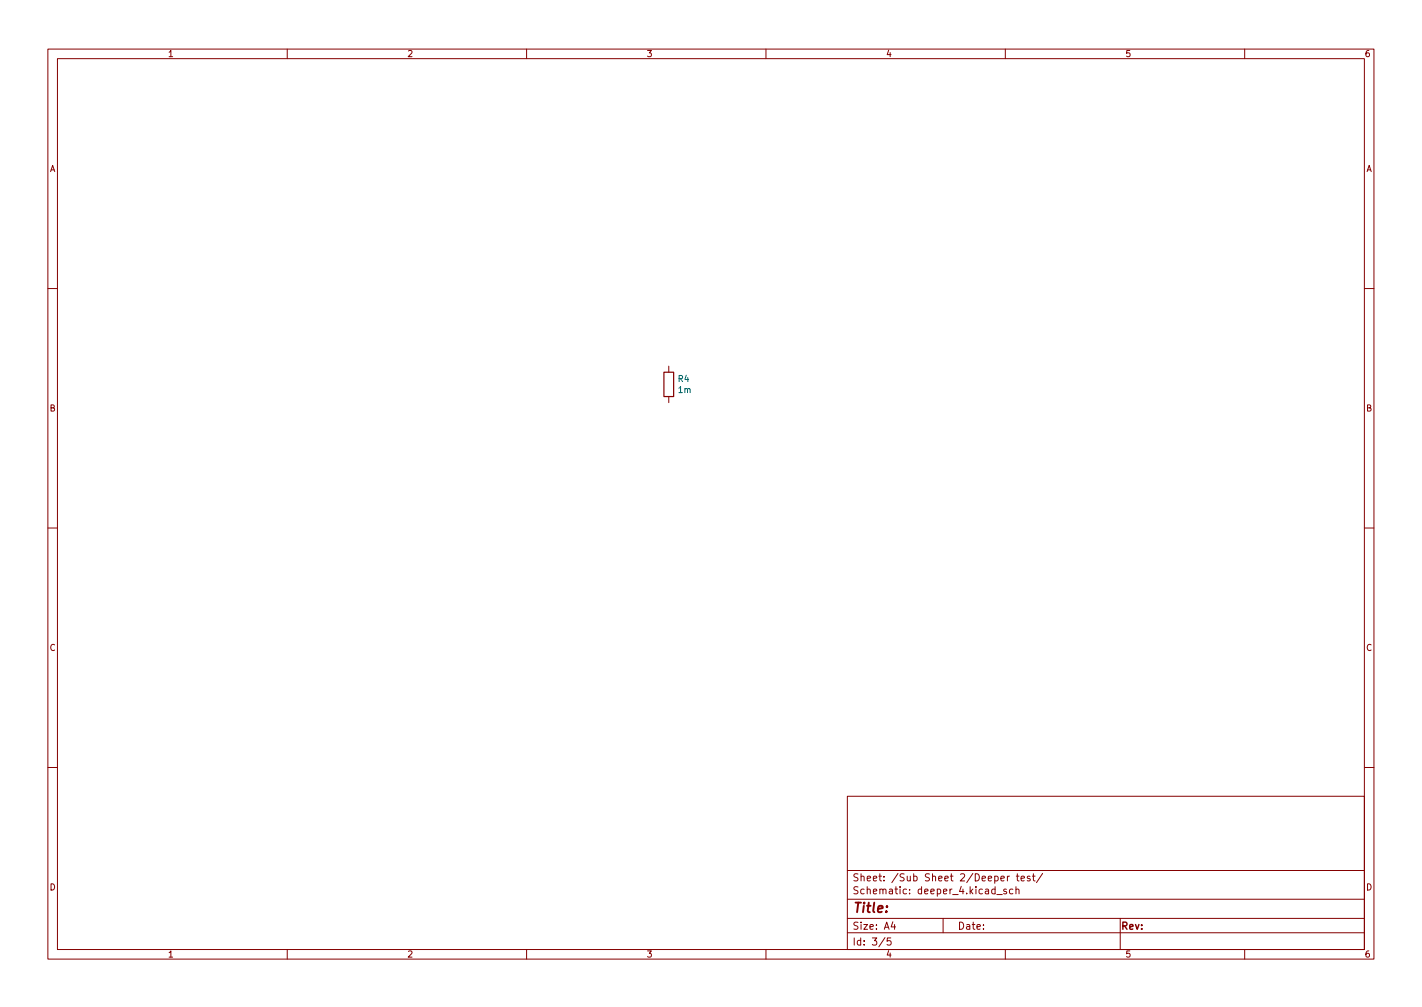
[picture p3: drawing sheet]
<svg xmlns="http://www.w3.org/2000/svg" width="297mm" height="210mm" viewBox="0 0 297 210" stroke-linecap="round" stroke-linejoin="round" font-family="sans-serif">
<g fill="none" stroke="#840000" stroke-width=".21">
<path d="M10 10.2h277v190.1h-277zM12 12.2h273v186.1h-273zM60 10.2v2M110 10.2v2M160 10.2v2M210 10.2v2M260 10.2v2M10 60.2h2M139.7 76.4v1.3M285 60.2h2M139.7 82.8v1.3M10 110.2h2"/>
<path d="M285 110.2h2M10 160.2h2M177 166.3h108v32h-108zM285 160.2h2M60 198.3v2M110 198.3v2M160 198.3v2M177 194.8h108M177 191.8h108M177 187.8h108M177 181.8h108M184.9 195.8l-1.3 1.9"/>
<path d="M186.1 195.8h-.7l-.1 .7 .2-.1 .5 .1 .1 .2v.5l-.2 .1-.6-.1M186.5 192.5l-.4 1h1M186.9 193v1M197 191.8v3M208.2 186.8h1.2M209.1 183.4l.7-.1-.1-.3-.4-.1-.2 .2v.8h.6M210 198.3v2M210.2 185.7l-.3-.1-.3 .2 .1 .3 .5 .1v.4h-.6M210.4 182.9v1M210.9 182.9l-.5 .3M211.6 185.7l-.5-.1-.2 .3 .1 .7h.6M212.2 185.8l.2-.2 .4 .1 .1 .9"/>
<path d="M212.2 185.1v1.5M212.3 182.9h.6M212.5 182.4v1.3l.4 .2M213.3 183.4l.7-.1-.1-.3-.4-.1-.2 .2 .1 .8h.5M215.1 183l-.3-.1-.2 .2v.3l.5 .1v.4h-.5M215.6 182.9h.6M215.9 182.4v1.3l.3 .2M217.8 182.4l-1.3 1.9M234 191.8v6.5M260 198.3v2"/>
</g>
<path d="M138.7 77.7h2v5.1h-2z" fill="none" stroke="#840000" stroke-width=".25"/>
<text font-size="2.8" fill="#840000" x="178" y="190.6">Title:</text>
<g font-size="2.1" fill="#840000">
<text x="178" y="184">Sheet: /Sub Sheet 2/Deeper test/</text>
<text x="178" y="186.7">Schematic: deeper_4.kicad_sch</text>
<text x="178" y="194.1">Size: A4</text>
<text x="178" y="197.4">Id: 3/5</text>
<text x="200" y="194.1">Date:</text>
<text x="234" y="194.1">Rev:</text>
</g>
<g font-size="1.8" fill="#840000">
<text x="35" y="11.9">1</text>
<text x="85" y="11.9">2</text>
<text x="135" y="11.9">3</text>
<text x="185" y="11.9">4</text>
<text x="235" y="11.9">5</text>
<text x="285" y="11.9">6</text>
<text x="10.3" y="35.9">A</text>
<text x="285.3" y="35.9">A</text>
<text x="10.3" y="85.9">B</text>
<text x="285.3" y="85.9">B</text>
<text x="10.3" y="135.9">C</text>
<text x="285.3" y="135.9">C</text>
<text x="10.3" y="185.9">D</text>
<text x="285.3" y="185.9">D</text>
<text x="35" y="199.9">1</text>
<text x="85" y="199.9">2</text>
<text x="135" y="199.9">3</text>
<text x="185" y="199.9">4</text>
<text x="235" y="199.9">5</text>
<text x="285" y="199.9">6</text>
</g>
<g font-size="1.8" fill="#006464">
<text x="141.7" y="79.7">R4</text>
<text x="141.7" y="82">1m</text>
</g>
</svg>
